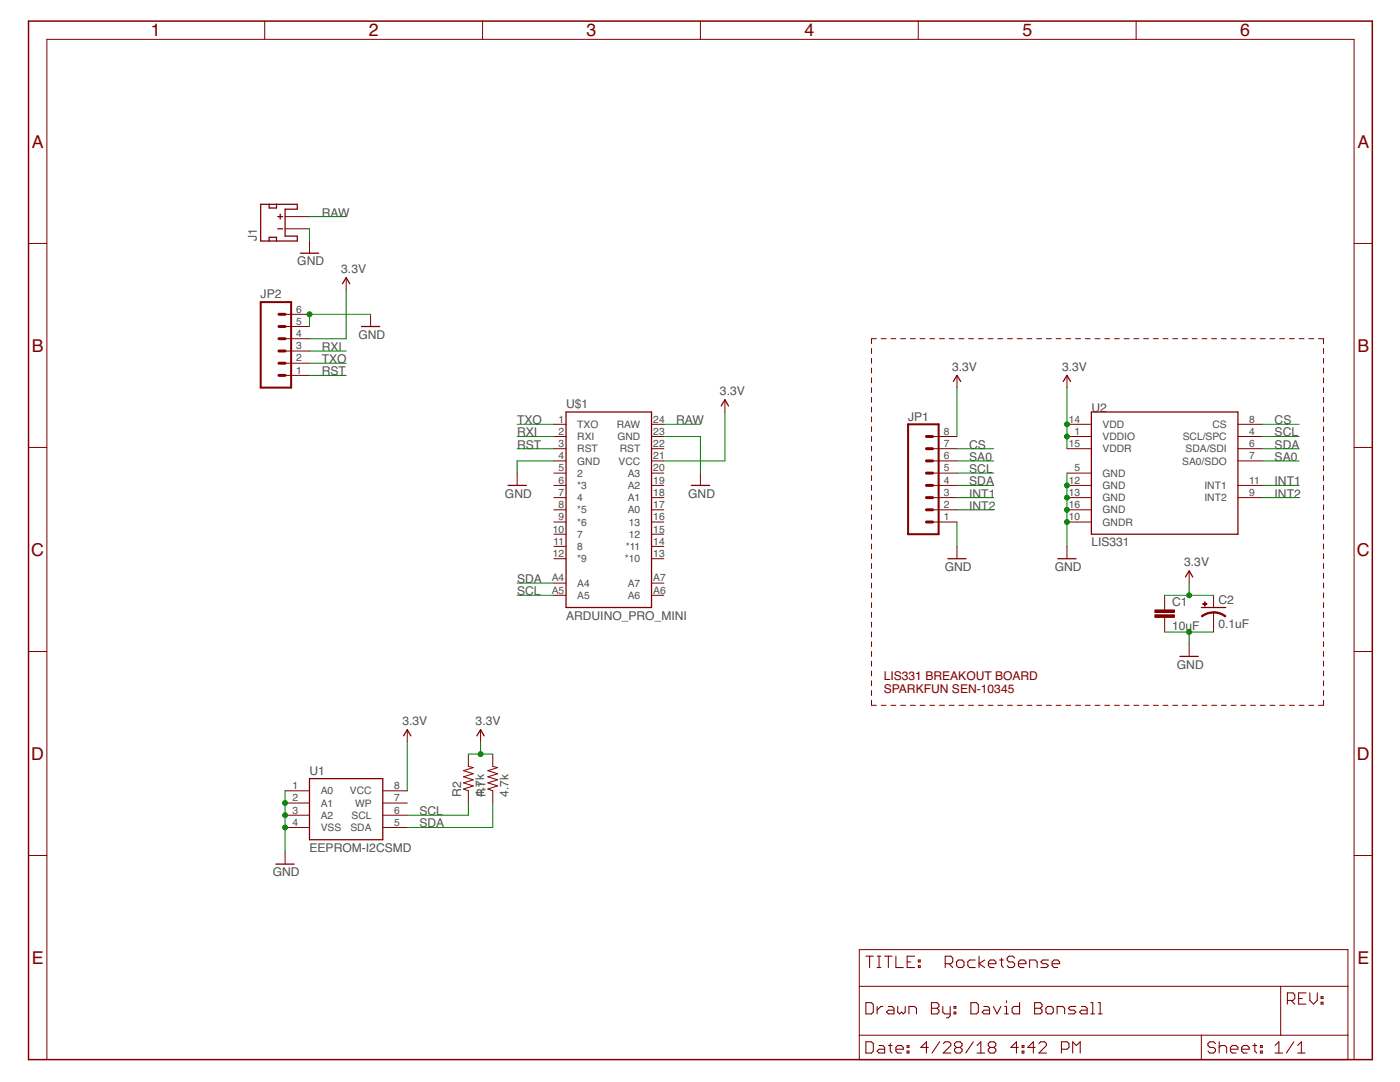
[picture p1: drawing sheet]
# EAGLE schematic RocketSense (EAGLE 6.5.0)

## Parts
C1  10uF  CAP0402-CAP  [0402-CAP]
C2  0.1uF  CAP_POL1206  [EIA3216]
J1  JST_2MM_MALE  [JST-2-SMD]
JP1  M08  [1X08_PIN1_NO_SILK]
JP2  M06SIP  [1X06]
R1  4.7k  RESISTORPTH-1/6W  [1/6W-RES]
R2  4.7k  RESISTORPTH-1/6W  [1/6W-RES]
U1  EEPROM-I2CSMD  [SO08]
U2  LIS331  [LGA16-3MM]
U$1  ARDUINO_PRO_MINI  [ARDUINO_PRO_MINI]

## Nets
3.3V: C1.1 C2.A(+) JP1.8 JP2.4 R1.2 R2.2 U1.8(VCC) U2.1(VDDIO) U2.14(VDD) U2.15(VDDR) U$1.21(VCC)
CS: JP1.7 U2.8(CS)
GND: C1.2 C2.C(-) J1.1(-) JP1.1 JP2.5 JP2.6 U1.1(A0) U1.2(A1) U1.3(A2) U1.4(VSS) U2.5(GND) U2.10(GNDR) U2.12(GND) U2.13(GND) U2.16(GND) U$1.4(GND) U$1.23(GND)
INT1: JP1.3 U2.11(INT1)
INT2: JP1.2 U2.9(INT2)
RAW: J1.2(+) U$1.24(RAW)
RST: JP2.1 U$1.3(RST)
RXI: JP2.3 U$1.2(RXI)
SA0: JP1.6 U2.7(SA0/SDO)
SCL: JP1.5 R2.1 U1.6(SCL) U2.4(SCL/SPC) U$1.A5
SDA: JP1.4 R1.1 U1.5(SDA) U2.6(SDA/SDI) U$1.A4
TXO: JP2.2 U$1.1(TXO)
Unconnected: J1.NC1(PAD1) J1.NC2(PAD2) U1.7(WP) U$1.5 U$1.6(*3) U$1.7 U$1.8(*5) U$1.9(*6) U$1.10 U$1.11 U$1.12(*9) U$1.13(*10) U$1.14(*11) U$1.15 U$1.16 U$1.17(A0) U$1.18(A1) U$1.19(A2) U$1.20(A3) U$1.22(RST) U$1.A6 U$1.A7

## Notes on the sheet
- LIS331 BREAKOUT BOARD
  SPARKFUN SEN-10345

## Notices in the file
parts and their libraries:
SparkFun-DigitalIC: Licensing: CC v3.0 Share-Alike You are welcome to use this library for commercial purposes.
